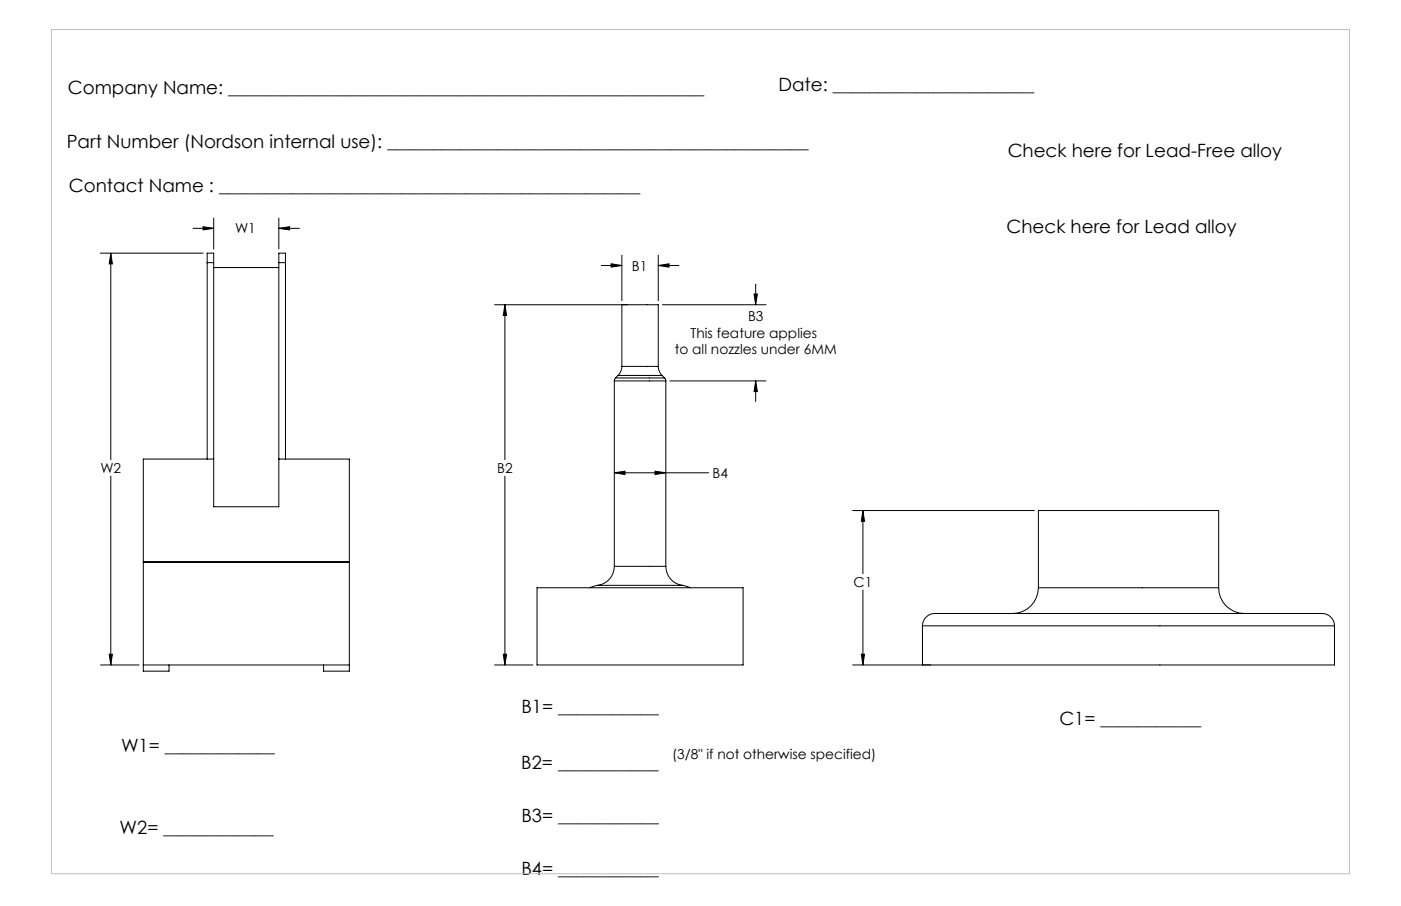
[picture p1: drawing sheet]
<svg xmlns="http://www.w3.org/2000/svg" width="432mm" height="279mm" viewBox="0 0 432 279" stroke-linecap="round" stroke-linejoin="round" font-family="sans-serif">
<g fill="none" stroke="#000" stroke-width=".31">
<path d="M31 78.1h31.6M34.1 78.1l.5 3.3h-.9zM34.1 78.1v63.7M59.5 70.4h6.4M62.6 69.9l3.3 .5-3.3 .5zM65.9 67.2v9.6M85.9 70.4l3.4-.5v1zM85.9 67.2v9.6M85.9 70.4h6.4M191.7 78.7v14M202.9 78.7v14M63.9 81v-2.9h2v2.9"/>
<path d="M63.9 81v60.6M63.9 81h2M65.9 81v75.3h20v-75.3M65.9 82.5h20M85.9 81v-2.9h2.1v2.9M85.9 81h2.1M88 81v60.6M152.4 94h41.1M155.6 94l.5 3.3h-1zM155.6 94v47.8M185.3 81.9h6.4M188.3 81.4l3.4 .5-3.4 .5z"/>
<path d="M202.9 81.9l3.3-.5v1zM202.9 81.9h6.3M204.2 94h31.9M232.4 90.7h1l-.5 3.3zM232.9 87.6v6.4M189.3 117.5h15.9M189.3 117.5v57.2M189.7 116.6l-.4 .9M189.7 116.6h15.1M190.5 115.8h13.5M190.5 115.8l-.8 .8M191.7 113a4.2 4.2 0 0 1-1.2 2.8"/>
<path d="M191.7 113v-19h11.2v19M191.7 113h11.2M202.9 113a4.2 4.2 0 0 0 1.1 2.8M204 115.8l.8 .8M204.8 116.6l.4 .9M205.2 117.5v57.2M206.5 117.5h29.6M232.9 117.5l.5 3.3h-1zM232.9 117.5v6.3M34.1 146.8v58.3M65.9 141.6h-21.7v65.4h7.9v-1.9M85.9 141.6h21.8v65.4h-8v-1.9"/>
<path d="M155.6 146.8v58.3M189.3 145.8l3.3-.5v1zM189.3 145.8h29.1M201.9 145.3l3.3 .5-3.3 .5zM262.8 157.4h56M266 157.4l.5 3.4h-1zM266 157.4v19.5M44.2 173.3h63.5M189.3 174.7a5.9 5.9 0 0 1-5.1 5.8M189.3 174.7h15.9M205.2 174.7a5.9 5.9 0 0 0 5.2 5.8M165.5 181.3h63.5v23.8h-63.5z"/>
<path d="M184.2 180.5l-2.4 .8M184.2 180.5h26.2M210.4 180.5l2.4 .8M266 182v23.1M284.3 193a4 4 0 0 1 4.9-3.8h111.4a30.4 30.4 0 0 1 8.3 .3 3.8 3.8 0 0 1 2.4 3.5M284.3 193v12.1h127v-12.1M284.3 193h127M320 181.3a7.9 7.9 0 0 1-7.9 7.9M320 181.3v-23.9h55.6v23.9M320 181.3h55.6M375.6 181.3a7.9 7.9 0 0 0 7.9 7.9M31 205.1h11.9"/>
<path d="M33.7 201.8h.9l-.5 3.3zM44.2 205.1h63.5M152.4 205.1h11.9M155.1 201.8h1l-.5 3.3zM262.8 205.1h24.1M265.5 201.8h1l-.5 3.3z"/>
</g>
<path d="M15.9 9.1h400v260.4h-400z" fill="none" stroke="#c0c0c0" stroke-width=".31"/>
<path d="M62.6 69.9l3.3 .5-3.3 .5zM85.9 70.4l3.4-.5v1zM266 157.4l.5 3.4h-1zM265.5 201.8h1l-.5 3.3zM33.7 201.8h.9l-.5 3.3zM34.1 78.1l.5 3.3h-.9zM155.6 94l.5 3.3h-1zM155.1 201.8h1l-.5 3.3zM189.3 145.8l3.3-.5v1zM201.9 145.3l3.3 .5-3.3 .5zM188.3 81.4l3.4 .5-3.4 .5zM202.9 81.9l3.3-.5v1zM232.9 117.5l.5 3.3h-1zM232.4 90.7h1l-.5 3.3z" fill="#000"/>
<g font-size="5.6">
<text x="20.9" y="29">Company Name: ____________________________________________________</text>
<text x="239.9" y="27.9">Date: ______________________</text>
<text x="20.6" y="45.7">Part Number (Nordson internal use): ______________________________________________</text>
<text x="310.6" y="48.4">Check here for Lead-Free alloy</text>
<text x="21.2" y="59.3">Contact Name : ______________________________________________</text>
<text x="310.2" y="71.7">Check here for Lead alloy</text>
<text x="160.7" y="219.8">B1= ___________</text>
<text x="326.5" y="223.7">C1= ___________</text>
<text x="37.3" y="231.8">W1= ____________</text>
<text x="160.6" y="237">B2= ___________</text>
<text x="36.9" y="257.3">W2= ____________</text>
<text x="160.7" y="253.5">B3= ___________</text>
<text x="160.7" y="269.8">B4= ___________</text>
</g>
<g font-size="4.2">
<text x="72.5" y="72">W1</text>
<text x="194.8" y="83.5">B1</text>
<text x="230.5" y="99">B3</text>
<text x="212.9" y="104.1">This feature applies</text>
<text x="208" y="109.1">to all nozzles under 6MM</text>
<text x="31" y="145.9">W2</text>
<text x="153.3" y="145.9">B2</text>
<text x="219.6" y="147.4">B4</text>
<text x="263.1" y="181">C1</text>
<text x="207.2" y="233.9">(3/8&quot; if not otherwise specified)</text>
</g>
</svg>
